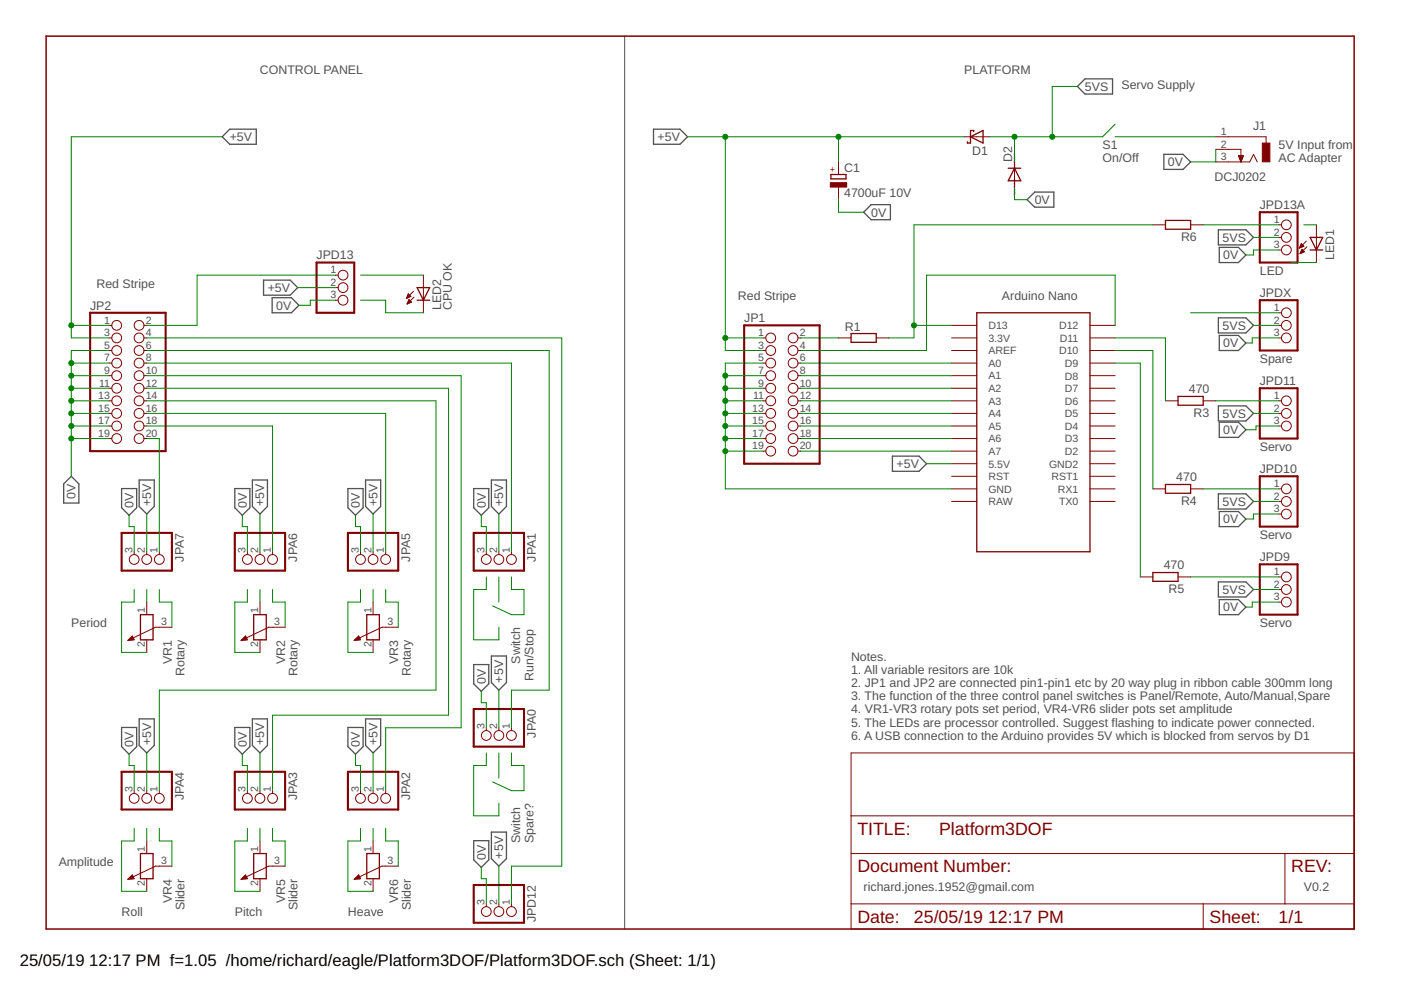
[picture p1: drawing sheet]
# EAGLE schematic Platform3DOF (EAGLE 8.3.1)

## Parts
C1  4700uF 10V  CPOL-EUTAP5-80  [TAP5-80]
D1  SCHOTTKY-DIODEAG  [AG]
D2  DIODE-DO41-7.6  [DO41-7.6]
J1  DCJ0202  [DCJ0202]
JP1  PINHD-2X10  [2X10]
JP2  PINHD-2X10  [2X10]
JPA0  PINHD-1X3  [1X03]
JPA1  PINHD-1X3  [1X03]
JPA2  PINHD-1X3  [1X03]
JPA3  PINHD-1X3  [1X03]
JPA4  PINHD-1X3  [1X03]
JPA5  PINHD-1X3  [1X03]
JPA6  PINHD-1X3  [1X03]
JPA7  PINHD-1X3  [1X03]
JPD9  Servo  PINHD-1X3  [1X03]
JPD10  Servo  PINHD-1X3  [1X03]
JPD11  Servo  PINHD-1X3  [1X03]
JPD12  PINHD-1X3  [1X03]
JPD13  PINHD-1X3  [1X03]
JPD13A  LED  PINHD-1X3  [1X03]
JPDX  Spare  PINHD-1X3  [1X03]
LED1  LED3MM  [LED3MM]
LED2  CPU OK  LED5MM  [LED5MM]
R1  R-EU_R0805  [R0805]
R3  470  R-EU_R0805  [R0805]
R4  470  R-EU_R0805  [R0805]
R5  470  R-EU_R0805  [R0805]
R6  R-EU_R0805  [R0805]
U$1  NANO  [NANO]
VR1  Rotary  POTENTIOMETER_PT-10  [PT-10]
VR2  Rotary  POTENTIOMETER_PT-10  [PT-10]
VR3  Rotary  POTENTIOMETER_PT-10  [PT-10]
VR4  Slider  POTENTIOMETER_PT-10  [PT-10]
VR5  Slider  POTENTIOMETER_PT-10  [PT-10]
VR6  Slider  POTENTIOMETER_PT-10  [PT-10]

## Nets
0V: C1.- D2.A JP2.5 JP2.7 JP2.9 JP2.11 JP2.13 JP2.15 JP2.17 JP2.19 JPA0.3 JPA1.3 JPA2.3 JPA3.3 JPA4.3 JPA5.3 JPA6.3 JPA7.3 JPD9.3 JPD10.3 JPD11.3 JPD12.3 JPD13.3 JPD13A.3 JPDX.3
5VS: D1.A D2.C JPD9.2 JPD10.2 JPD11.2 JPD13A.2 JPDX.2
+5V: C1.+ D1.C JP1.1 JP1.3 JP2.1 JP2.3 JPA0.2 JPA1.2 JPA2.2 JPA3.2 JPA4.2 JPA5.2 JPA6.2 JPA7.2 JPD12.2 JPD13.2 U$1.5V(5.5V)
N$1: JP1.20 U$1.A7
N$2: JP1.18 U$1.A6
N$3: JP1.16 U$1.A5
N$4: JP1.14 U$1.A4
N$5: JP1.12 U$1.A3
N$6: JP1.10 U$1.A2
N$7: JP1.8 U$1.A1
N$8: JP1.6 U$1.A0
N$9: JP1.2 R1.1
N$10: JP1.4 U$1.D12
N$11: VR2.1
N$12: R3.2 U$1.D11
N$13: VR2.2
N$14: VR2.3
N$15: VR3.1
N$16: JP2.4 JPD12.1
N$17: JP2.6 JPA0.1
N$18: JP2.8 JPA1.1
N$19: LED2.A
N$20: LED2.K(C)
N$21: R1.2 R6.2 U$1.D13
N$25: VR3.2
N$26: JP2.18 JPA6.1
N$27: JP2.20 JPA7.1
N$28: VR3.3
N$29: JP2.14 JPA4.1
N$30: JP2.12 JPA3.1
N$31: JP2.16 JPA5.1
N$32: VR4.1
N$33: VR4.2
N$34: VR4.3
N$35: VR5.1
N$36: VR1.1
N$37: VR1.2
N$38: VR1.3
N$39: VR5.2
N$40: VR5.3
N$41: VR6.1
N$42: VR6.2
N$43: VR6.3
N$44: JP2.10 JPA2.1
N$45: JP1.5 JP1.7 JP1.9 JP1.11 JP1.13 JP1.15 JP1.17 JP1.19 U$1.GND
N$46: JPD11.1 R3.1
N$50: R4.2 U$1.D10
N$51: R5.2 U$1.D9
N$52: JPD9.1 R5.1
N$53: JPD10.1 R4.1
N$54: J1.2 J1.3
N$55: J1.1
N$56: JPDX.1
N$57: JPD13A.1 R6.1
N$58: LED1.A
N$59: LED1.K(C)
N$60: JP2.2 JPD13.1
Unconnected: U$1.3.3V U$1.AREF U$1.D2 U$1.D3 U$1.D4 U$1.D5 U$1.D6 U$1.D7 U$1.D8 U$1.GND1(GND2) U$1.ICSP1 U$1.ICSP2 U$1.ICSP3 U$1.ICSP4 U$1.ICSP5 U$1.ICSP6 U$1.RAW U$1.RST U$1.RST1 U$1.RX1 U$1.TX0

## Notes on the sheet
- CONTROL PANEL | PLATFORM
- Servo Supply
- S1
  On/Off
- 5V Input from
  AC Adapter
- Red Stripe
- Red Stripe
- Period
- Switch
  Run/Stop
- Notes.
  1. All variable resitors are 10k
  2. JP1 and JP2 are connected pin1-pin1 etc by 20 way plug in ribbon cable 300mm long
  3. The function of the three control panel switches is Panel/Remote, Auto/Manual,Spare
  4. VR1-VR3 rotary pots set period, VR4-VR6 slider pots set amplitude
  5. The LEDs are processor controlled. Suggest flashing to indicate power connected.
  6. A USB connection to the Arduino provides 5V which is blocked from servos by D1
- Switch
  Spare?
- Amplitude
- richard.jones.1952@gmail.com | V0.2
- Roll | Pitch | Heave
